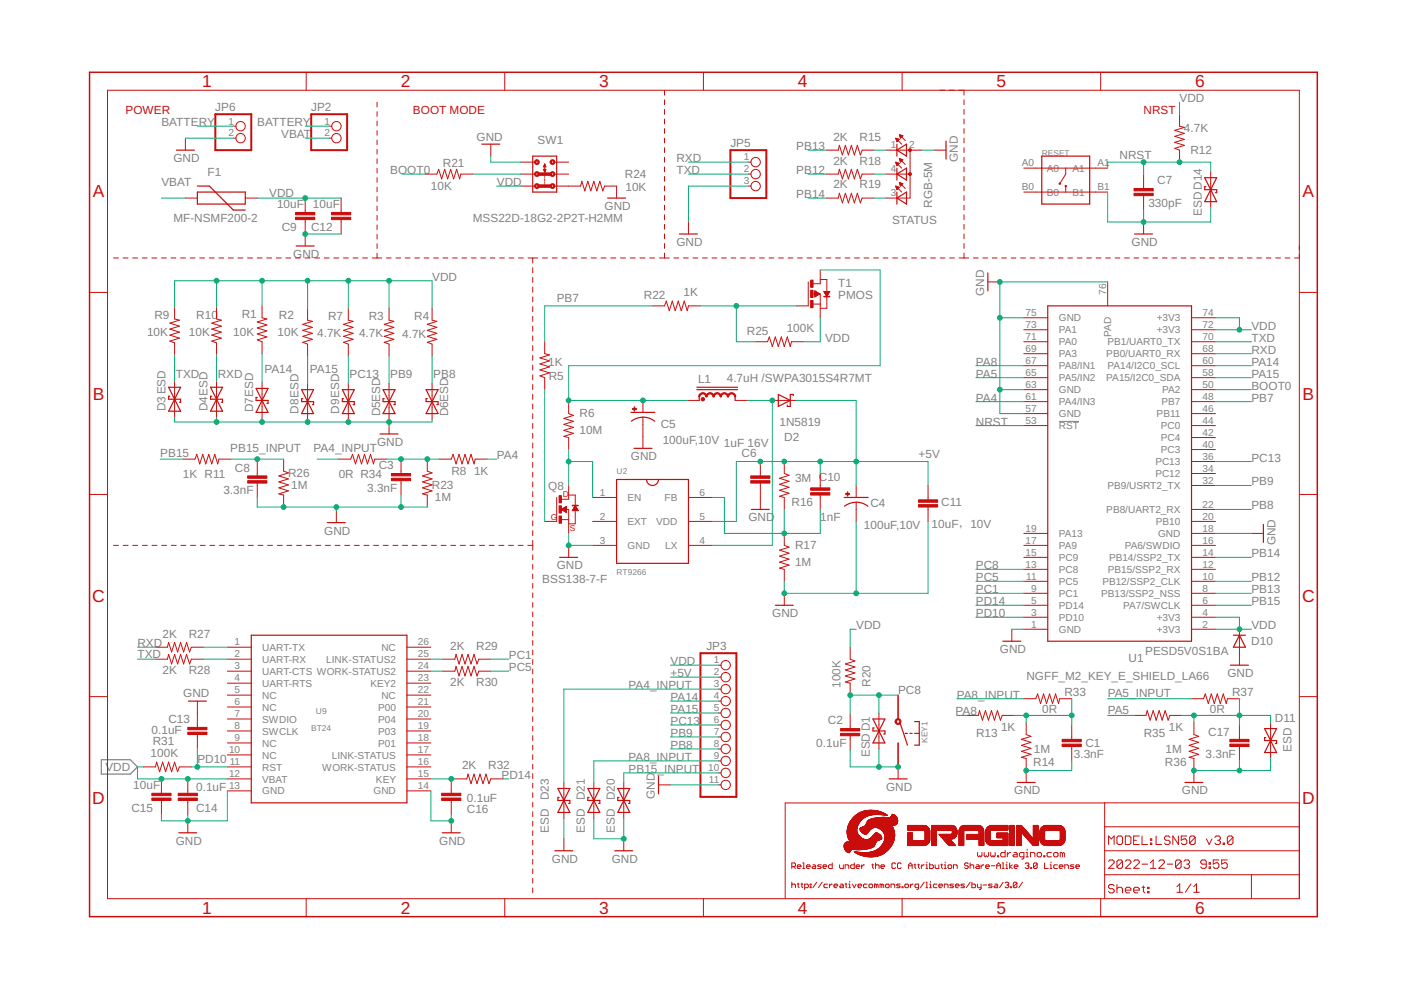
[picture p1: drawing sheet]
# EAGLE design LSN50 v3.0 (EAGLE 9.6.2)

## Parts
C1  3.3nF  C-EUC0402  [C0402]
C2  0.1uF  C-EUC0402  [C0402]
C3  3.3nF  C-EUC0402  [C0402]
C4  100uF,10V  CPOL-USSMCB  [SMC_B]
C5  100uF,10V  CPOL-USSMCB  [SMC_B]
C6  1uF 16V  C-EUC0603  [C0603]
C7  330pF  C-EUC0402  [C0402]
C8  3.3nF  C-EUC0402  [C0402]
C9  10uF  C-EUC0805  [C0805]
C10  1nF  C-EUC0402  [C0402]
C11  10uF，10V  C-EUC0805  [C0805]
C12  10uF  C-EUC0805  [C0805]
C13  0.1uF  C-EUC0402  [C0402]
C14  0.1uF  C-EUC0402  [C0402]
C15  10uF  C-EUC0805  [C0805]
C16  0.1uF  C-EUC0402  [C0402]
C17  3.3nF  C-EUC0402  [C0402]
D1  ESD  ESD_TVS  [DFN1006]
D2  1N5819  SMF5.0AT1  [SOD123FL]
D3  ESD  ESD_TVS  [DFN1006]
D4  ESD  ESD_TVS  [DFN1006]
D5  ESD  ESD_TVS  [DFN1006]
D6  ESD  ESD_TVS  [DFN1006]
D7  ESD  ESD_TVS  [DFN1006]
D8  ESD  ESD_TVS  [DFN1006]
D9  ESD  ESD_TVS  [DFN1006]
D10  PESD5V0S1BA  DIODESOD323-R  [DIODE_SOD323-R]
D11  ESD  ESD_TVS  [DFN1006]
D14  ESD  ESD_TVS  [DFN1006]
D20  ESD  ESD_TVS  [DFN1006]
D21  ESD  ESD_TVS  [DFN1006]
D23  ESD  ESD_TVS  [DFN1006]
F1  MF-NSMF200-2  FUSE1206  [R1206]
JP2  PINHD-1X2  [1X02]
JP3  PINHD-1X11-MM  [KF350-11P]
JP5  PINHD-1X3  [1X03]
JP6  PINHD-1X2""  [XH2.54-2P]
KEY1  SWITCHDIL4  [SWITCH_6X6X19_DIL4]
L1  4.7uH /SWPA3015S4R7MT  INDUCTORSWPA3010S  [SWPA3010S]
Q8  BSS138-7-F  NMOSFET  [SOT-23]
R1  10K  R-US_R0402  [R0402]
R2  10K  R-US_R0402  [R0402]
R3  4.7K  R-US_R0402  [R0402]
R4  4.7K  R-US_R0402  [R0402]
R5  1K  R-US_R0402  [R0402]
R6  10M  R-US_R0402  [R0402]
R7  4.7K  R-US_R0402  [R0402]
R8  1K  R-US_R0402  [R0402]
R9  10K  R-US_R0402  [R0402]
R10  10K  R-US_R0402  [R0402]
R11  1K  R-US_R0402  [R0402]
R12  4.7K  R-US_R0402  [R0402]
R13  1K  R-US_R0402  [R0402]
R14  1M  R-US_R0402  [R0402]
R15  2K  R-US_R0402  [R0402]
R16  3M  R-US_R0402  [R0402]
R17  1M  R-US_R0402  [R0402]
R18  2K  R-US_R0402  [R0402]
R19  2K  R-US_R0402  [R0402]
R20  100K  R-US_R0402  [R0402]
R21  10K  R-US_R0402  [R0402]
R22  1K  R-US_R0402  [R0402]
R23  1M  R-US_R0402  [R0402]
R24  10K  R-US_R0402  [R0402]
R25  100K  R-US_R0402  [R0402]
R26  1M  R-US_R0402  [R0402]
R27  2K  R-US_R0402  [R0402]
R28  2K  R-US_R0402  [R0402]
R29  2K  R-US_R0402  [R0402]
R30  2K  R-US_R0402  [R0402]
R31  100K  R-US_R0402  [R0402]
R32  2K  R-US_R0402  [R0402]
R33  0R  R-US_R0402  [R0402]
R34  0R  R-US_R0402  [R0402]
R35  1K  R-US_R0402  [R0402]
R36  1M  R-US_R0402  [R0402]
R37  0R  R-US_R0402  [R0402]
RESET  轻触开关3*3*1.5四脚贴片开关  BUTTON-4P-3.3X3.3  [SW4-SMD-3.35X3.35X1.5MM]
STATUS  RGB-5M  [RGB]
SW1  MSS22D-18G2-2P2T-H2MM  [MSS22D-18G2-2P2T-H2MM-DIL]
T1  PMOS  PMOSSOT23  [SOT-23]
U1  NGFF_M2_KEY_E_SHIELD_LA66  [NGFF_M2_KEY_E_SHIELD]
U2  RT9266  [6/SOT-23]
U9  BT24  [BT24-SMD26]

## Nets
+5V: C4.+ C6.2 C10.2 C11.2 D2.C JP3.2 R16.1 U2.5(VDD)
BATTERY: JP2.1 JP6.1
BOOT0: R21.1 U1.50(PA2)
GND: C1.1 C2.1 C3.1 C4.- C5.- C6.1 C7.1 C8.1 C9.1 C11.1 C12.1 C13.2 C14.2 C15.1 C16.2 C17.1 D1.1 D3.1 D4.1 D5.1 D6.1 D7.1 D8.1 D9.1 D10.A D11.1 D14.1 D20.1 D21.1 D23.1 JP3.11 JP5.3 JP6.2 KEY1.2 Q8.2(S) R14.2 R17.2 R23.2 R24.1 R26.2 R36.2 RESET.B1 STATUS.2(A) SW1.1 U1.1(GND) U1.18(GND) U1.57(GND) U1.63(GND) U1.75(GND) U1.76(PAD) U2.3(GND) U9.13(GND) U9.14(GND)
N$3: R15.1 STATUS.1(CRED)
N$4: R24.2 SW1.4
N$5: Q8.3(G) R5.1
N$6: C10.1 R16.2 R17.1 U2.6(FB)
N$7: D2.A L1.P$2 U2.4(LX)
N$8: R18.1 STATUS.4(CBLUE)
N$9: Q8.1(D) R6.2 U2.1(EN)
N$10: R22.2 R25.1 T1.3(G)
N$11: R19.1 STATUS.3(CGREEN)
N$12: C1.2 R13.1 R14.1 R33.2
N$13: C5.+ L1.P$1 R6.1 T1.1(D)
N$14: R27.1 U9.1(UART-TX)
N$15: R28.1 U9.2(UART-RX)
N$16: C16.1 R32.2 U9.15(KEY)
N$17: C3.2 R8.1 R23.1 R34.2
N$18: R29.2 U9.25(LINK-STATUS2)
N$19: R30.2 U9.24(WORK-STATUS2)
N$20: C17.2 D11.2 R35.1 R36.1 R37.2
N$22: R21.2 SW1.2
NRST: C7.2 D14.2 R12.1 RESET.A1 U1.53(!RST)
PA4: R8.2 U1.61(PA4/IN3)
PA4_INPUT: D23.2 JP3.3 R34.1
PA5: R35.2 U1.65(PA5/IN2)
PA5_INPUT: R37.1
PA8: R13.2 U1.67(PA8/IN1)
PA8_INPUT: D21.2 JP3.9 R33.1
PA14: D7.2 JP3.4 R1.1 U1.60(PA14/I2C0_SCL)
PA15: D8.2 JP3.5 R2.1 U1.58(PA15/I2C0_SDA)
PB7: R5.2 R22.1 U1.48(PB7)
PB8: D6.2 JP3.8 R4.1 U1.22(PB8/UART2_RX)
PB9: D5.2 JP3.7 R3.1 U1.32(PB9/USRT2_TX)
PB12: R18.2 U1.10(PB12/SSP2_CLK)
PB13: R15.2 U1.8(PB13/SSP2_NSS)
PB14: R19.2 U1.14(PB14/SSP2_TX)
PB15: R11.1 U1.6(PA7/SWCLK)
PB15_INPUT: C8.2 D20.2 JP3.10 R11.2 R26.1
PC1: R29.1 U1.9(PC1)
PC5: R30.1 U1.11(PC5)
PC8: C2.2 D1.2 KEY1.1 R20.2 U1.13(PC8)
PC13: D9.2 JP3.6 R7.1 U1.36(PC13)
PD10: C13.1 R31.1 U1.3(PD10) U9.11(RST)
PD14: R32.1 U1.5(PD14)
RXD: D4.2 JP5.1 R10.1 R27.2 U1.68(PB0/UART0_RX)
TXD: D3.2 JP5.2 R9.1 R28.2 U1.70(PB1/UART0_TX)
VBAT: F1.2 JP2.2
VDD: C9.2 C12.2 C14.1 C15.2 D10.C F1.1 JP3.1 R1.2 R2.2 R3.2 R4.2 R7.2 R9.2 R10.2 R12.2 R20.1 R25.2 R31.2 SW1.3 T1.2(S) U1.2(+3V3) U1.4(+3V3) U1.72(+3V3) U1.74(+3V3) U9.12(VBAT)
Unconnected: RESET.A0 RESET.B0 SW1.5 SW1.6 U1.12(PB15/SSP2_RX) U1.15(PC9) U1.16(PA6/SWDIO) U1.17(PA9) U1.19(PA13) U1.20(PB10) U1.34(PC12) U1.40(PC3) U1.42(PC4) U1.44(PC0) U1.46(PB11) U1.69(PA3) U1.71(PA0) U1.73(PA1) U2.2(EXT) U9.3(UART-CTS) U9.4(UART-RTS) U9.5(NC) U9.6(NC) U9.7(SWDIO) U9.8(SWCLK) U9.9(NC) U9.10(NC) U9.16(WORK-STATUS) U9.17(LINK-STATUS) U9.18(P01) U9.19(P03) U9.20(P04) U9.21(P00) U9.22(NC) U9.23(KEY2) U9.26(NC)

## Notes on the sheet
- NRST
- POWER | BOOT MODE

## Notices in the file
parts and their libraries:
dragino: http://creativecommons.org/licenses/by-sa/3.0
dragino: Released under the CC Attribution Share-Alike 3.0 License
